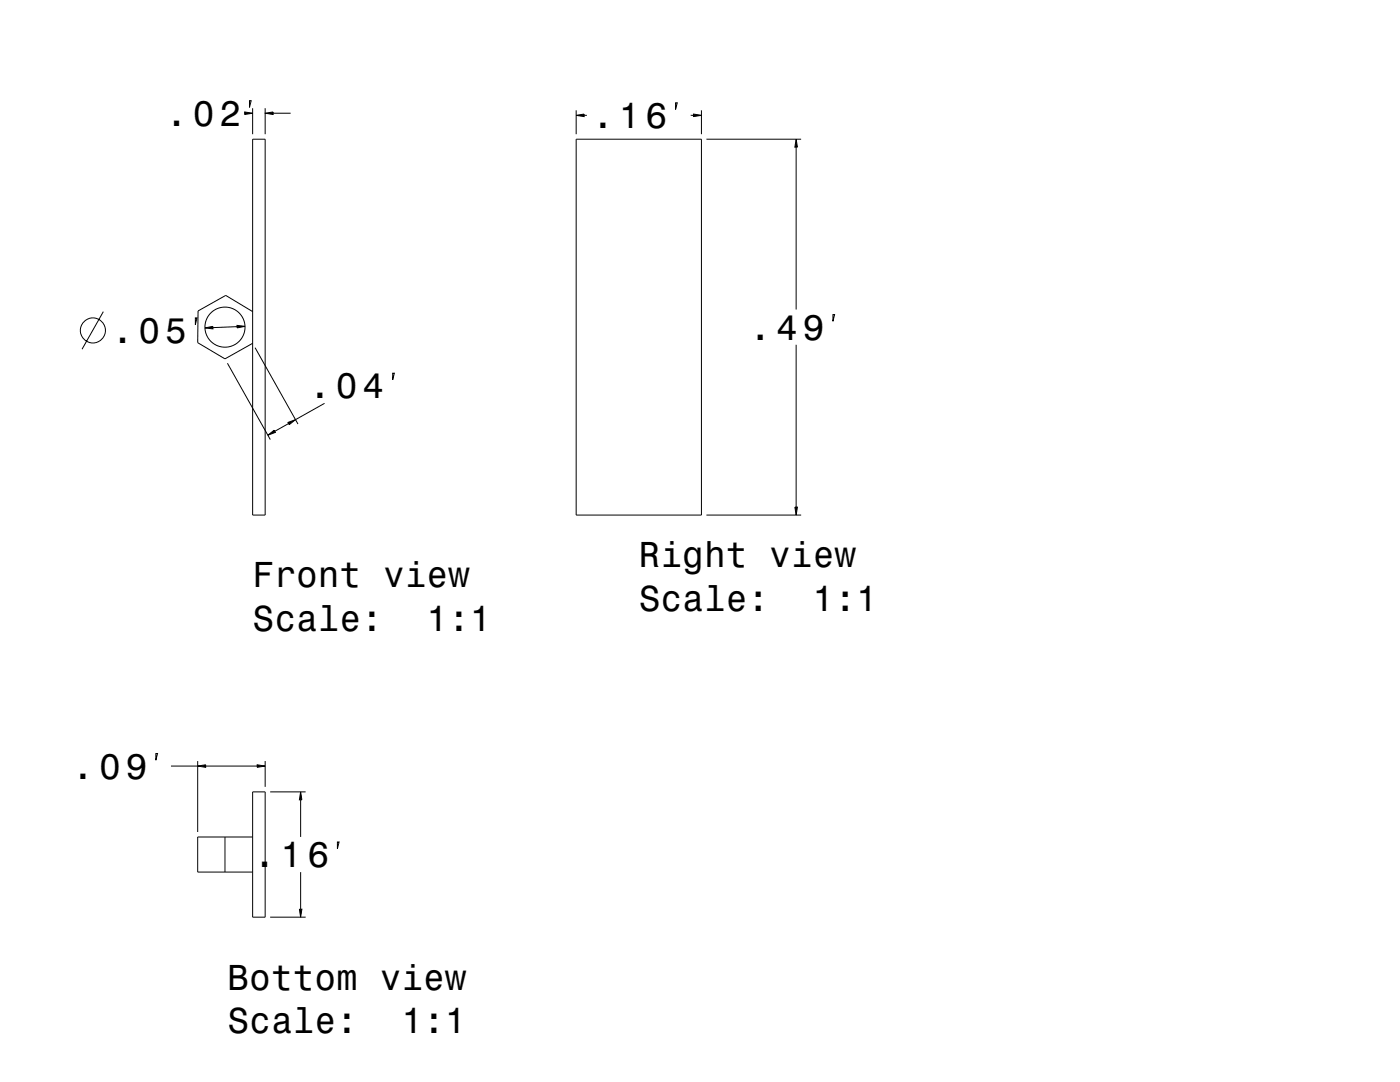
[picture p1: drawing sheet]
<svg xmlns="http://www.w3.org/2000/svg" width="559mm" height="432mm" viewBox="0 0 559 432" stroke-linecap="round" stroke-linejoin="round" font-family="sans-serif">
<g fill="none" stroke="#000" stroke-width=".4">
<path d="M97.7 44.7l3.1 .5-3.1 .5zM99.6 40.2h.7l-.7 2.7zM100.8 43.2v10.4M100.8 55.6h5v150h-5zM105.6 45.2h.2M105.8 45.2l3.2-.5v1zM105.8 43.2v10.4M109 45.2h7M230 46l3.1-.5v1zM230 55.6h50v150h-50zM230 44v9.6M233.1 46h1.2"/>
<path d="M269.6 41h.7l-.7 2.7zM275.7 46h1.1M276.8 45.5l3.2 .5-3.2 .5zM280 44v9.6M282 55.6h37.8M317.8 55.6l.5 3.1h-1zM317.8 58.7v64.8M41.2 124.4l-8.5 15M78 126.9h.6l-.6 2.6zM81.8 130.9l3.2-.7v1.1zM94.6 129.9l3.2 .3-3.2 .7zM94.6 130.4l-9.6 .3"/>
<path d="M100.8 124.4l-10.7-6.5-11 6.2-.2 12.7 10.9 6.4 11-6.2M101.8 138.8l17.1 30.4M317.8 137.6v64.8M332.5 125.6h.6l-.6 2.6zM90.8 145l17.1 30.4M156.7 148.9h.7l-.7 2.7zM106.9 173.7l2.5-2 .5 .9zM114.9 168.6l3.1-1.1-2.6 2zM115.2 169l-5.5 3.1M129.5 161l-11.5 6.5M282 205.6h37.8M317.3 202.4h1l-.5 3.2z"/>
<path d="M62.2 300.7h.7l-.7 2.7zM68.2 305.7h10.7M78.9 305.7l3.2-.5v1zM78.9 303.7v28.3M82.1 305.7h20.6M100.8 316h5v50h-5zM102.7 305.2l3.1 .5-3.1 .5zM105.8 303.7v10.3M107.8 316h14.2M120 316l.5 3.2h-1zM120 319.2v14.8M89.8 334v14"/>
<path d="M100.8 334h-21.9v14h21.9M134.7 336h.6l-.6 2.7zM120 348.1v14.7M107.8 366h14.2M119.5 362.8h1l-.5 3.2z"/>
<circle cx="37.1" cy="131.9" r="5"/>
<circle cx="89.8" cy="130.6" r="8"/>
</g>
<g fill="#000">
<path d="M97.7 44.7l3.1 .5-3.1 .5z" fill-rule="evenodd"/>
<path d="M105.8 45.2l3.2-.5v1z" fill-rule="evenodd"/>
<path d="M230 46l3.1-.5v1z" fill-rule="evenodd"/>
<path d="M276.8 45.5l3.2 .5-3.2 .5z" fill-rule="evenodd"/>
<path d="M317.8 55.6l.5 3.1h-1z" fill-rule="evenodd"/>
<path d="M81.8 130.9l3.2-.7v1.1z" fill-rule="evenodd"/>
<path d="M94.6 129.9l3.2 .3-3.2 .7z" fill-rule="evenodd"/>
<path d="M106.9 173.7l2.5-2 .5 .9z" fill-rule="evenodd"/>
<path d="M114.9 168.6l3.1-1.1-2.6 2z" fill-rule="evenodd"/>
<path d="M317.3 202.4h1l-.5 3.2z" fill-rule="evenodd"/>
<path d="M78.9 305.7l3.2-.5v1z" fill-rule="evenodd"/>
<path d="M102.7 305.2l3.1 .5-3.1 .5z" fill-rule="evenodd"/>
<path d="M120 316l.5 3.2h-1z" fill-rule="evenodd"/>
<path d="M119.5 362.8h1l-.5 3.2z" fill-rule="evenodd"/>
</g>
<g font-size="14.4">
<text x="66.2" y="50.2">.02</text>
<text x="236.3" y="51">.16</text>
<text x="44.6" y="136.9">.05</text>
<text x="299.1" y="135.6">.49</text>
<text x="123.4" y="158.9">.04</text>
<text x="255" y="226.4">Right view</text>
<text x="100.8" y="234.4">Front view</text>
<text x="255" y="243.7">Scale:</text>
<text x="324.4" y="243.7">1:1</text>
<text x="100.8" y="251.7">Scale:</text>
<text x="170.2" y="251.7">1:1</text>
<text x="28.9" y="310.7">.09</text>
<text x="101.3" y="346">.16</text>
<text x="90.8" y="394.9">Bottom view</text>
<text x="90.8" y="412.2">Scale:</text>
<text x="160.2" y="412.2">1:1</text>
</g>
</svg>
